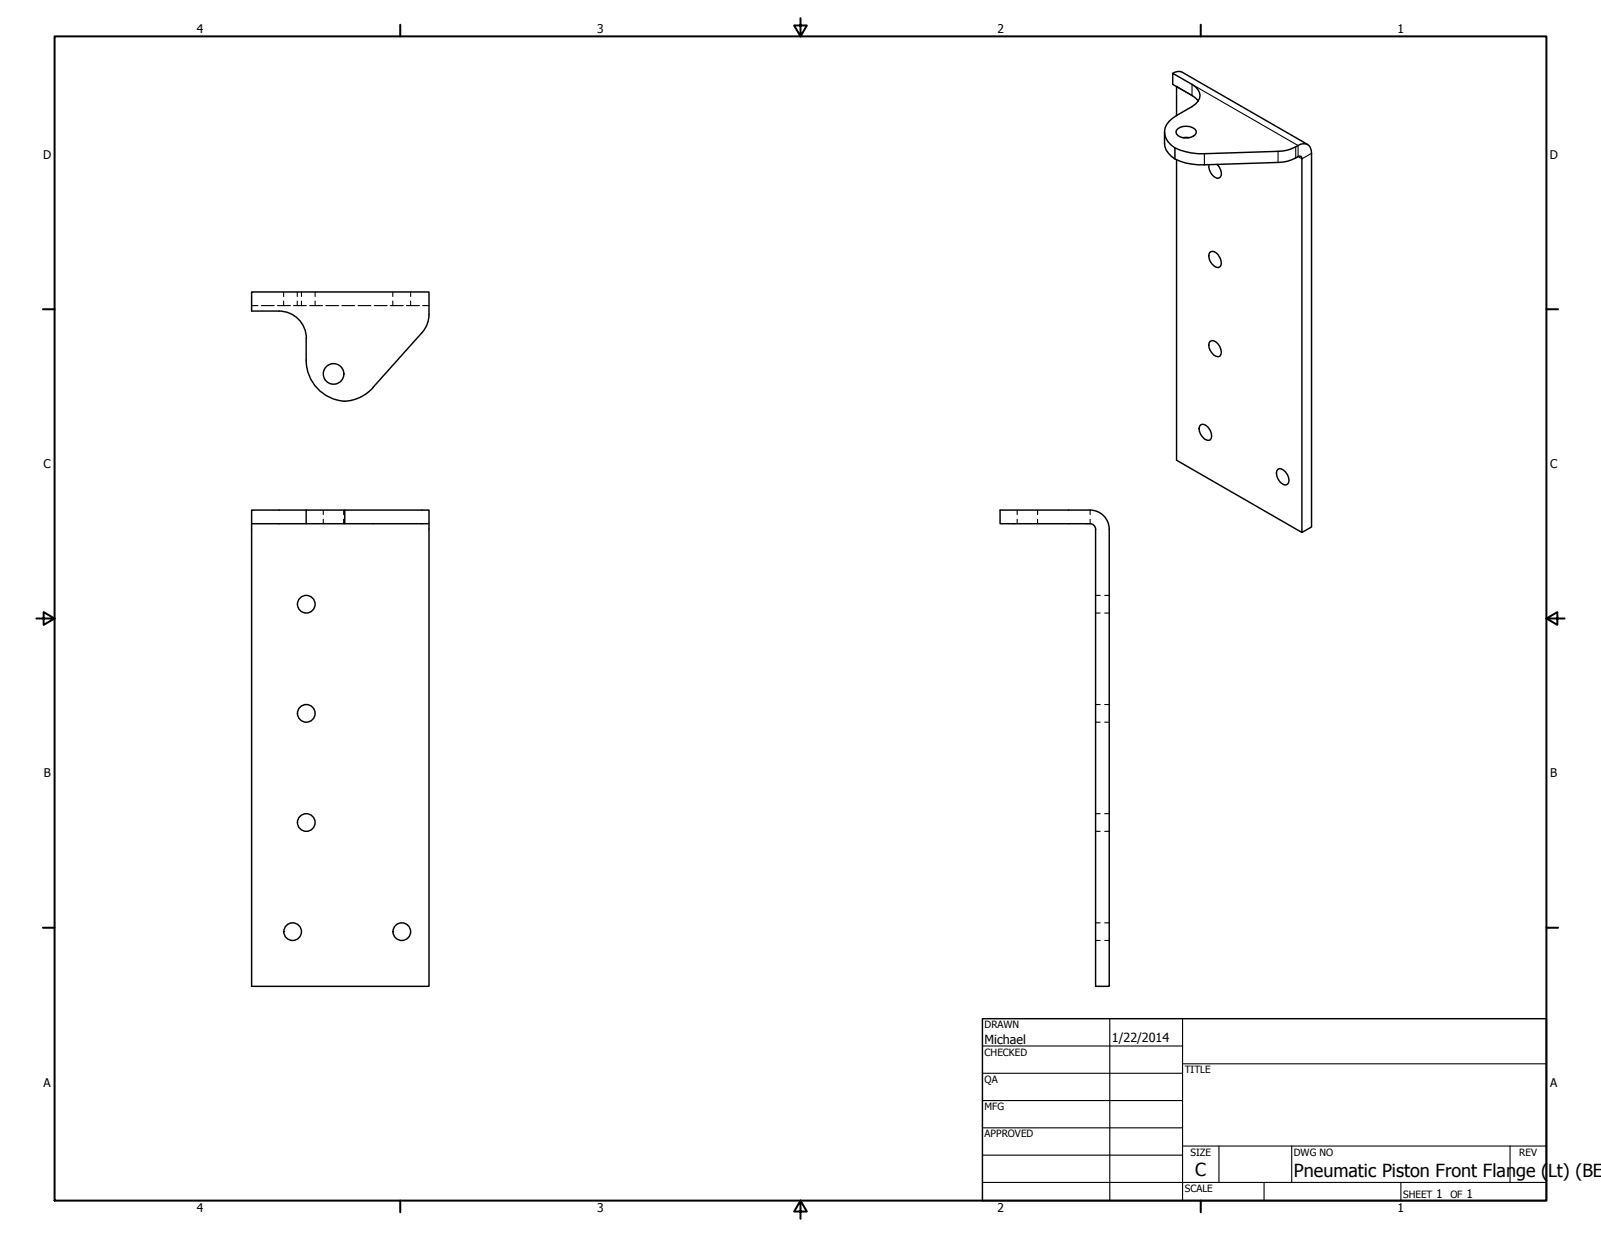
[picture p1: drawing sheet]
<svg xmlns="http://www.w3.org/2000/svg" width="559mm" height="432mm" viewBox="0 0 559 432" stroke-linecap="round" stroke-linejoin="round" font-family="sans-serif">
<!-- layer: Visible (ANSI) -->
<g fill="none" stroke="#000" stroke-width=".51">
<path d="M410.7 30.2v10.1M418.2 35.2l-2.1-1.9-6.8-3.8v-3.9l6.8 3.9a4.5 4.5 0 0 1 2.6 4.9l-1.5 2-6.5 3.9M410.7 40.3a6.4 6.4 0 0 0-4.1 6.8 8.4 8.4 0 0 0 7.2 5.9l4.3 .7h2.3l25.7-.9M410.7 55.8v104.9l43.7 25.2M411.1 45a4.8 4.8 0 0 1 6.4 .7 2.06 2.06 0 0 1-2 2.2 3.9 3.9 0 0 1-5-1.7l.1-.7zM424.8 57.4a4 4 0 0 1 1.2 4.4l-.6 .4a3.3 3.3 0 0 1-3.3-2.8l-.2-1 .1-.9M453.1 50.8l-.9 .4M453.1 54.7l-.9 .4M457.8 53.5v130.5l-3.4 1.9v-130.5M422.4 87.9a3.1 3.1 0 0 1 3.7 3 1.79 1.79 0 0 1-.9 2.5 3.9 3.9 0 0 1-2.8-5.5zM422.4 119.1a2.16 2.16 0 0 1 2.8 1 3.6 3.6 0 0 1 .6 4.2 2.24 2.24 0 0 1-2.8-1 3.4 3.4 0 0 1-.6-4.2zM130.2 135.3l17.1-19.2a9.9 9.9 0 0 0 2.4-7.5v-6.7h-61.9v6.7h9.6a9.6 9.6 0 0 1 9.5 9.5v7.6a14.1 14.1 0 0 0 14.5 14.3 14.3 14.3 0 0 0 8.8-4.7"/>
<path d="M419 148.3a2.16 2.16 0 0 1 2.8 1.1 3.6 3.6 0 0 1 .6 4.1 2.24 2.24 0 0 1-2.7-1 3.4 3.4 0 0 1-.7-4.2zM106.9 178.1h42.8v4.7h-29.4v-4.7M106.9 178.1h-19.1v4.7h19.1M106.9 178.1v4.7h13.4M380.5 178.1a6.7 6.7 0 0 1 6.7 6.7v159.5h-4.8v-159.6l-.6-1.3-1.3-.6M380.5 178.1h-31.4v4.7h31.4M446 163.8a2.11 2.11 0 0 1 2.8 1 3.5 3.5 0 0 1 .6 4.2 2.16 2.16 0 0 1-2.8-1 3.6 3.6 0 0 1-.6-4.2zM87.8 182.8v161.5h61.9v-161.5"/>
<circle cx="116.4" cy="130.5" r="3.6"/>
<circle cx="106.9" cy="210.9" r="3.1"/>
<circle cx="106.9" cy="249" r="3.1"/>
<circle cx="106.9" cy="287.1" r="3.1"/>
<circle cx="102.1" cy="325.2" r="3.1"/>
<circle cx="140.2" cy="325.2" r="3.1"/>
</g>
<!-- layer: Hidden (ANSI) -->
<g fill="none" stroke="#000" stroke-width=".38">
<path d="M87.8 106.7h2.2M91.2 106.7h4.5M96.8 106.7h4.5M99 101.9v1.6M99 105.1v1.6M102.4 106.7h4.5M103.8 101.9v1.6M103.8 105.1v1.6M105.2 101.9v1.6M105.2 105.1v1.6M108.1 106.7h4.5M110 101.9v1.6"/>
<path d="M110 105.1v1.6M113.7 106.7h4.5M119.3 106.7h4.5M125 106.7h4.5M130.6 106.7h4.5M136.2 106.7h4.5M137.1 101.9v1.6M137.1 105.1v1.6M141.9 106.7h4.5M143.3 101.9v1.6M143.3 105.1v1.6M147.5 106.7h2.2"/>
<path d="M112.8 178.1v1.5M120 178.1v1.5M355 178.1v1.5M362.1 178.1v1.5M380.5 178.1v1.5M112.8 181.2v1.6M120 181.2v1.6M355 181.2v1.6M362.1 181.2v1.6M380.5 181.2v1.6M382.4 214h1.6M382.4 207.8h1.6"/>
<path d="M385.6 214h1.6M385.6 207.8h1.6M382.4 252.1h1.6M382.4 245.9h1.6M385.6 252.1h1.6M385.6 245.9h1.6M382.4 290.2h1.6M382.4 284h1.6M385.6 290.2h1.6M385.6 284h1.6M382.4 328.3h1.6M382.4 322.1h1.6"/>
<path d="M385.6 328.3h1.6M385.6 322.1h1.6"/>
</g>
<!-- layer: Visible Narrow (ANSI) -->
<path d="M410.7 30.2l5.6 3.3M416.1 33.3v-3.8l37 21.3v3.9l1.3 .7 3.4-1.9M420.4 53.7v3.8M446.1 52.8v3.9M452.2 51.2v3.9" fill="none" stroke="#000" stroke-width=".38"/>
<path d="M409.3 25.6a3.4 3.4 0 0 1 3.3-.4l43.8 25.2M406.5 46.1v3.9a7.3 7.3 0 0 0 5.4 6.3 23 23 0 0 0 8.5 1.2l25.7-.8a12.5 12.5 0 0 0 6.1-1.6M410.1 51.6v3.9M412.9 48.1h2.2M452.2 51.2a12.5 12.5 0 0 1-6.1 1.6M453.1 50.8a2.87 2.87 0 0 1 3.3-.3 2.87 2.87 0 0 1 1.4 3M453.1 54.7l.9-.2 .4 .9" fill="none" stroke="#000" stroke-width=".51"/>
<circle cx="410.7" cy="30.2" r=".25" fill="#000"/>
<!-- layer: Border (ANSI) -->
<g fill="none" stroke="#000" stroke-width=".7">
<path d="M19 12.7h520.8v406.4h-520.8zM139.7 8.6v4.1M279.4 6.3v6.4l-2.2-3.8h4.4l-2.2 3.8M419.1 8.6v4.1M15 107.9h4M539.8 107.9h4M12.7 215.9h6.3l-3.8-2.2v4.4l3.8-2.2M539.8 215.9l3.8 2.2v-4.4l-3.8 2.2h6.3M15 323.8h4M539.8 323.8h4M139.7 419.1v4.1M279.4 419.1l2.2 3.8h-4.4l2.2-3.8v6.3"/>
<path d="M419.1 419.1v4.1"/>
</g>
<!-- layer: Title (ANSI) -->
<g fill="none" stroke="#000" stroke-width=".38">
<path d="M387.3 355.6v63.5M412.7 355.6v63.5M342.9 365.1h69.8M342.9 374.6h69.8M412.7 371.3h127.1M342.9 384.2h69.8M342.9 393.7h69.8M342.9 412.7h196.9M342.9 403.2h69.8M412.7 400h127.1M425.4 400v12.7M441.2 412.7v6.4"/>
<path d="M450.8 400v12.7M488.9 412.7v6.4M527 400v12.7"/>
</g>
<path d="M342.9 355.6h196.9v63.5h-196.9z" fill="none" stroke="#000" stroke-width=".51"/>
<g font-size="6.3">
<text x="417.2" y="410.6">C</text>
<text x="451.6" y="410.7">Pneumatic Piston Front Flange (</text>
<text x="540.3" y="410.7">Lt) (BEN</text>
</g>
<g font-size="4.4">
<text x="343.7" y="364.3">Michael</text>
<text x="388.1" y="363.7">1/22/2014</text>
</g>
<g font-size="4.2">
<text x="68.7" y="11.7">4</text>
<text x="208.4" y="11.7">3</text>
<text x="348.1" y="11.7">2</text>
<text x="487.8" y="11.7">1</text>
<text x="15.1" y="55.5">D</text>
<text x="540.9" y="55.5">D</text>
<text x="15.2" y="163.4">C</text>
<text x="541" y="163.4">C</text>
<text x="15.3" y="271.4">B</text>
<text x="541.1" y="271.4">B</text>
<text x="15.2" y="379.3">A</text>
<text x="541" y="379.3">A</text>
<text x="501.3" y="418.3">1</text>
<text x="511.8" y="418.3">1</text>
<text x="68.7" y="423.2">4</text>
<text x="208.4" y="423.2">3</text>
<text x="348.1" y="423.2">2</text>
<text x="487.8" y="423.2">1</text>
</g>
<g font-size="3.5">
<text x="343.7" y="358.9">DRAWN</text>
<text x="343.7" y="368.5">CHECKED</text>
<text x="413.5" y="374.6">TITLE</text>
<text x="343.7" y="378">QA</text>
<text x="343.7" y="387.5">MFG</text>
<text x="343.7" y="397.1">APPROVED</text>
<text x="415.5" y="403.4">SIZE</text>
<text x="451.6" y="403.4">DWG NO</text>
<text x="530.3" y="403.4">REV</text>
<text x="413.5" y="416.1">SCALE</text>
<text x="489.7" y="418.3">SHEET</text>
<text x="506.2" y="418.3">OF</text>
</g>
</svg>
